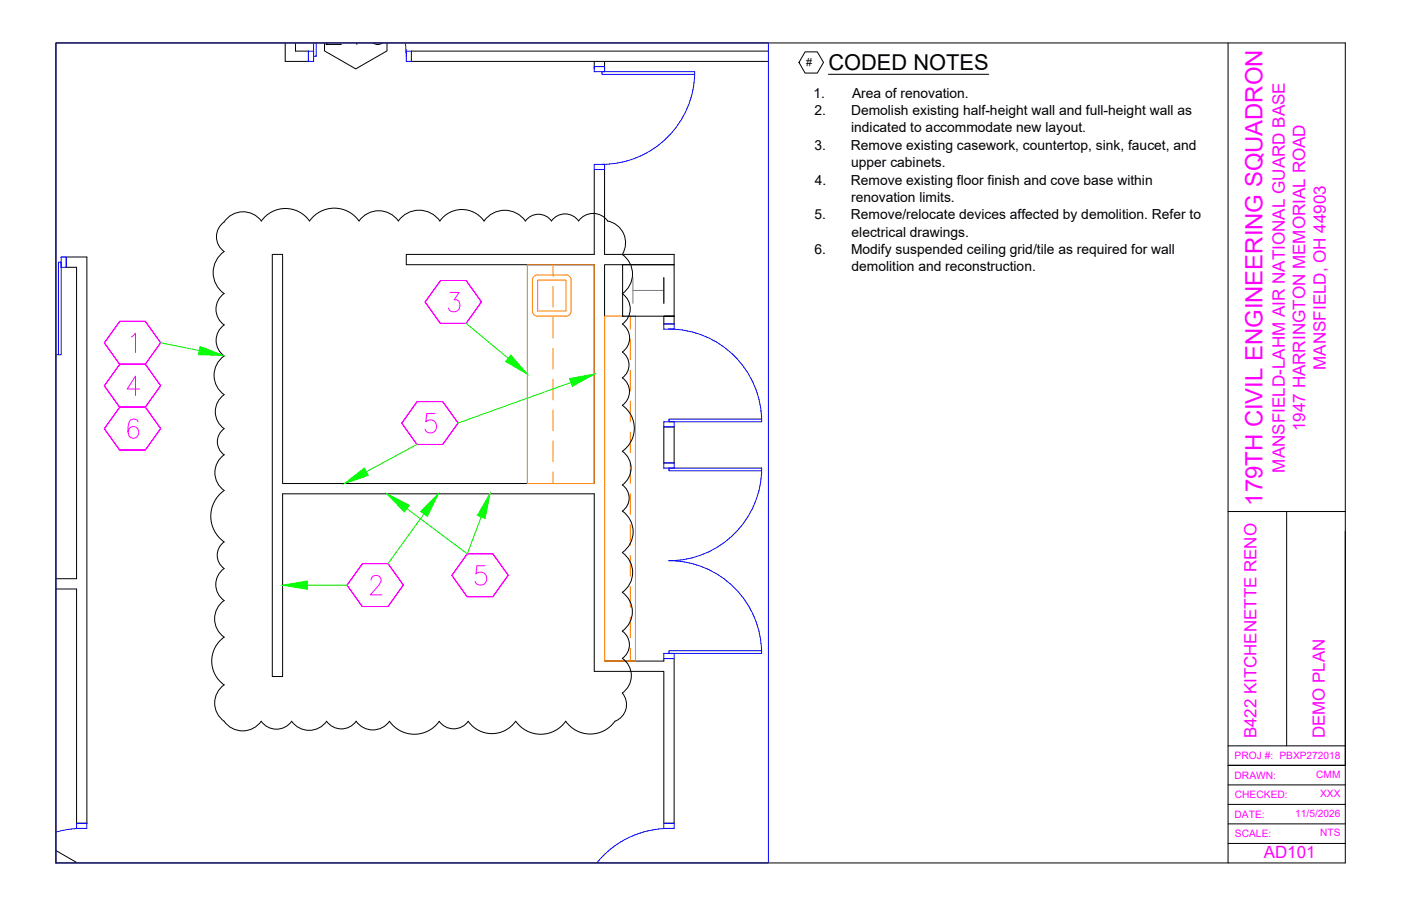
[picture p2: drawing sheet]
<svg xmlns="http://www.w3.org/2000/svg" width="432mm" height="279mm" viewBox="0 0 432 279" stroke-linecap="round" stroke-linejoin="round" font-family="sans-serif">
<!-- layer: B-STRUCTURAL COLUMNS -->
<path d="M195.1 85.6v7.9M195.1 89.6h9.5M204.6 85.6v7.9" fill="none" stroke="#808080" stroke-width=".31"/>
<!-- layer: B-INTERIOR WALLS -->
<path d="M87.9 13.3v5.6h7.2v-3.1h-4v-2.5M183.2 18.9v2.3M186.3 18.9v2.3M236.8 15.8h-110v3.1h110M183.2 20.5h3.1M83.9 78.5h3.2v70.6h96.1v-67.5h-58v-3.1h58v-26.2h3.1v26.2h21.5v3.1h-21.5v122.3h18.3v-.8h3.2v50.8h-3.2v-46.9h-21.4v-54.7h-96.1v56.3h-3.2zM191.9 81.6h15.9v15.9h-15.9zM204.6 97.5h3.2v2.4h-3.2zM204.6 85.6v7.9M204.6 97.5h3.2M204.6 131.6h3.2v11.2h-3.2zM17.3 178.5h6.3v-96.1h-3.2v-3.1h6.4v174.6h-3.2v-72.3h-6.3" fill="none" stroke="#000" stroke-width=".31"/>
<!-- layer: B-INTERIOR DOOR UNITS -->
<g fill="none" stroke="#00f" stroke-width=".31">
<path d="M95.1 15.8h1.5v3.1h-1.5zM96.6 13.3v4h.9v-4M124.9 13.3l.3 4M125.2 15.8h1.6v3.1h-1.6zM183.2 20.5h3.1v1.6h-3.1zM214.1 22.9h-28.6v-.8h28.6a28.6 28.6 0 0 1-28.6 28.6M183.2 50.7h3.1v1.6h-3.1zM18.8 79.3h1.6v3.1h-1.6zM204.6 99.9h3.2v1.6h-3.2zM17.3 109.4h1.5v-28.6h-.8v28.6M206.2 101.5a28.6 28.6 0 0 1 28.6 28.6h-28.6v-.9h28.5M204.6 130.1h3.2v1.5h-3.2z"/>
<path d="M204.6 142.8h3.2v1.5h-3.2zM234.7 145.2h-28.5v-.9h28.6a28.6 28.6 0 0 1-28.6 28.6M206.2 172.9a28.6 28.6 0 0 1 28.5 28.6h-28.5v-.8h28.5M204.6 201.5h3.2v1.6h-3.2zM23.6 253.9h3.2v1.6h-3.2zM25.2 255.5l-4.6 .4-3.3 .7M204.6 253.9h3.2v1.6h-3.2zM206.2 255.5a28.6 28.6 0 0 0-22.2 10.6"/>
</g>
<!-- layer: B-INTERIOR FURNISHINGS -->
<g fill="none" stroke="#ff7f00" stroke-width=".31">
<path d="M162.5 81.6h20.7v67.5h-20.7zM165.7 84.8a1.6 1.6 0 0 0-1.6 1.6v9.5a1.56 1.56 0 0 0 1.6 1.6h8.7a1.6 1.6 0 0 0 1.6-1.6v-9.5a1.6 1.6 0 0 0-1.6-1.6M165.7 86.4h8.7v9.5h-8.7zM165.7 84.8h8.7M170.5 81.6v3.6M170.5 88.4v6.3M170.5 97.9v6.4M186.3 97.5h9.6v106.4h-9.6zM194.3 97.5v4M170.5 107.4v6.4M170.5 117v6.3M194.3 104.7v6.3"/>
<path d="M194.3 114.2v6.3M170.5 126.5v6.3M170.5 136v6.4M194.3 123.7v6.4M194.3 133.2v6.4M170.5 145.5v3.6M194.3 142.8v6.3M194.3 152.3v6.3M194.3 161.8v6.4M194.3 171.3v6.4M194.3 180.9v6.3M194.3 190.4v6.3"/>
<path d="M194.3 199.9v4"/>
</g>
<!-- layer: B-INTERIOR FLOOR IDENTIFICATIONS -->
<path d="M100 13.3v2.4l9.6 5.5 9.7-5.5v-2.4M17.3 262.3l6.2 3.6v.2" fill="none" stroke="#000" stroke-width=".31"/>
<!-- layer: A-ANNO-NEW-A101 -->
<g fill="none" stroke="#000" stroke-width=".31">
<path d="M69.1 77.6a7.9 7.9 0 0 0 0 12.9M110.6 68.2a9.3 9.3 0 0 0-15.2 0 9.1 9.1 0 0 0-14.9 0 7 7 0 0 0-11.4 .2 5.6 5.6 0 0 0 0 9.2M110.7 68.2a7.4 7.4 0 0 1 12.1 0M122.8 68.2a7.8 7.8 0 0 1 12.8 0M135.6 68.2a8.3 8.3 0 0 1 13.6 0 7.8 7.8 0 0 1 12.7 0 4.9 4.9 0 0 1 8.1 0M170 68.1a5.1 5.1 0 0 1 8.3 0M178.3 68.2a5.5 5.5 0 0 1 9 0 6.9 6.9 0 0 1 4.5 10.3M191.8 78.5a7.4 7.4 0 0 1 0 12.1 5.7 5.7 0 0 1 0 9.3 5.3 5.3 0 0 1 0 8.7 4.9 4.9 0 0 1 0 7.9 5.2 5.2 0 0 1 0 8.5 8.6 8.6 0 0 1 0 14.2 6.3 6.3 0 0 1 0 10.4 4.9 4.9 0 0 1 0 8 7.8 7.8 0 0 1 0 12.8M69.1 90.5a5.9 5.9 0 0 0 0 9.7M69.1 100.2a5.8 5.8 0 0 0 0 9.6 7.3 7.3 0 0 0 0 11.9 6.4 6.4 0 0 0 0 10.5 4.9 4.9 0 0 0 0 8.1 6.8 6.8 0 0 0 0 11 9.7 9.7 0 0 0 0 15.8 5 5 0 0 0 0 8.2M69.1 175.3a6 6 0 0 0 0 9.9M191.8 170.4a7.5 7.5 0 0 1 0 12.3 7.3 7.3 0 0 1 0 11.9 5.1 5.1 0 0 1 0 8.4 6.5 6.5 0 0 1 0 10.7"/>
<path d="M69.1 185.2a6.9 6.9 0 0 0 0 11.3 9 9 0 0 0 0 14.7 6.8 6.8 0 0 0 0 11.2 7 7 0 0 0 11.4 0 5.7 5.7 0 0 0 9.4 0 6.6 6.6 0 0 0 10.8 0 5.6 5.6 0 0 0 9.1 0M191.8 213.7a5.5 5.5 0 0 1-2.3 8.7 9.3 9.3 0 0 1-15.1 0 9.4 9.4 0 0 1-15.5 0M109.8 222.4a6.3 6.3 0 0 0 10.2 0 9.4 9.4 0 0 0 15.4 0 5.4 5.4 0 0 0 8.9 0 8.9 8.9 0 0 0 14.6 0"/>
</g>
<!-- layer: 46 -->
<g fill="none" stroke="#f0f" stroke-width=".31">
<path d="M36.9 99.1h7.9l4.7 6.6-4.7 6.6h-7.9l-4.7-6.6 4.7-6.6h7.9l4.7 6.6-4.7 6.6h-7.9l-4.7-6.6zM135.8 86.5h7.9l4.7 6.6-4.7 6.6h-8l-4.7-6.6 4.8-6.6h7.9l4.7 6.6-4.7 6.6h-8l-4.7-6.6zM138.7 90.2h2.8l-1.5 2.2h.7a1.92 1.92 0 0 1 .6 3.1 1.92 1.92 0 0 1-3.1-.5M36.9 112.3h7.9l4.7 6.6-4.7 6.7h-7.9l-4.7-6.6 4.7-6.7h7.9l4.7 6.6-4.7 6.7h-7.9l-4.7-6.6zM40.5 103.9l1.3-1.1v5.9M43 120h-3.8l2.6-4v6M36.9 125.6h7.9l4.7 6.6-4.7 6.6h-7.9l-4.7-6.6 4.7-6.6h7.9l4.7 6.6-4.7 6.6h-7.9l-4.7-6.6zM42.5 130.1a1.52 1.52 0 0 0-2.3-.6 5.9 5.9 0 0 0-.5 4.8 1.77 1.77 0 0 0 3-.2 1.77 1.77 0 0 0-1.5-2.6 1.69 1.69 0 0 0-1.7 1.7M128.6 123.8h7.8l4.8 6.7-4.8 6.6h-7.9l-4.7-6.6 4.8-6.7h7.8l4.8 6.7-4.8 6.6h-7.9l-4.7-6.6zM134 127.5h-2.5l-.2 2.6a1.96 1.96 0 0 1 2.7 0 1.96 1.96 0 0 1 0 2.8 1.96 1.96 0 0 1-2.7 0l-.3-.6M111.7 173.8h7.9l4.7 6.6-4.7 6.6h-7.9l-4.7-6.5 4.7-6.7h7.9l4.7 6.6-4.7 6.6h-7.9l-4.7-6.5zM114.4 178.9a1.47 1.47 0 0 1 1-1.4h1a1.49 1.49 0 0 1 .8 2.3l-3.1 3.6h3.6"/>
<path d="M144 170.8h7.9l4.7 6.6-4.7 6.6h-7.9l-4.7-6.6 4.7-6.6h7.9l4.7 6.6-4.7 6.6h-7.9l-4.7-6.6zM149.5 174.5h-2.5l-.3 2.5a1.96 1.96 0 0 1 2.8 0 1.96 1.96 0 0 1 0 2.8 1.96 1.96 0 0 1-2.8 0l-.3-.5"/>
</g>
<!-- layer: A-ANNO-NEW-A101 -->
<g fill="#0f0" stroke="#0f0" stroke-width=".31">
<path d="M61.7 106.9l7.2 2.7-7.7-.2z"/>
<path d="M87.1 180.5l7.6-1.3v2.5z"/>
<path d="M129.6 157.7l5.5-5.4-3.4 6.9z"/>
<path d="M157.5 109.5l5 5.9-6.6-3.9z"/>
<path d="M175.6 116.7l7.6-1.3-6.8 3.7z"/>
<path d="M106.2 149.1l6.1-4.7 1.2 2.2z"/>
<path d="M119.3 152.3l6.8 3.5-1.5 2.1z"/>
<path d="M151 152.3l-1.5 7.6-2.4-.9z"/>
</g>
<path d="M143.7 99.7l13 10.8M49.5 105.7l11.9 2.4M176 118l-34.8 12.5M128.5 137.1l-15.6 8.4M125.4 156.8l18.6 14 4.3-11.4M130.7 158.5l-11.1 15.3M94.7 180.5h12.3" fill="none" stroke="#0f0" stroke-width=".31"/>
<!-- layer: Viewport -->
<path d="M17.2 13.2h219.6v252.9h-219.6z" fill="none" stroke="#00f" stroke-width=".31"/>
<!-- layer: 0G-TTBL -->
<path d="M17.2 13.2h397.4v252.9h-397.4zM378.5 13.2v252.9M378.5 157.7h36.1M396.6 157.7v72.3M414.6 163.8v72.2h-36.1h36.1M378.5 230h36.1M378.5 254.1h36.1M378.5 248.1h36.1M378.5 242.1h36.1M378.5 260.1h36.1" fill="none" stroke="#000" stroke-width=".31"/>
<!-- layer: Text Paper -->
<path d="M248.1 16h3.8l1.9 3.3-1.9 3.2h-3.8l-1.8-3.2zM255.3 22.9h49.4" fill="none" stroke="#000" stroke-width=".31"/>
<text font-size="7.4" fill="#f0f" x="389.1" y="155.9" transform="rotate(-90 389.1 155.9)">179TH CIVIL ENGINEERING SQUADRON</text>
<text font-size="6.7" x="255.3" y="21.5">CODED NOTES</text>
<g font-size="5.3" fill="#f0f">
<text x="408.6" y="114.1" transform="rotate(-90 408.6 114.1)">MANSFIELD, OH 44903</text>
<text x="402.3" y="133" transform="rotate(-90 402.3 133)">1947 HARRINGTON MEMORIAL ROAD</text>
<text x="396" y="145.7" transform="rotate(-90 396 145.7)">MANSFIELD-LAHM AIR NATIONAL GUARD BASE</text>
</g>
<g font-size="5.2" fill="#f0f">
<text x="387.2" y="227.7" transform="rotate(-90 387.2 227.7)">B422 KITCHENETTE RENO</text>
<text x="408.3" y="227.7" transform="rotate(-90 408.3 227.7)">DEMO PLAN</text>
<text x="389.5" y="264.5">AD101</text>
</g>
<g font-size="4.3">
<text x="250.7" y="30.1">1.</text>
<text x="251.1" y="35.5">2.</text>
<text x="262.3" y="35.5">Demolish existing half-height wall and full-height wall as</text>
<text x="262.6" y="30.1">Area of renovation.</text>
<text x="262.3" y="40.8">indicated to accommodate new layout.</text>
<text x="251" y="46.2">3.</text>
<text x="262.3" y="46.2">Remove existing casework, countertop, sink, faucet, and</text>
<text x="262.3" y="51.5">upper cabinets.</text>
<text x="251.1" y="56.9">4.</text>
<text x="262.3" y="56.9">Remove existing floor finish and cove base within</text>
<text x="262.3" y="62.2">renovation limits.</text>
<text x="251" y="67.6">5.</text>
<text x="262.3" y="67.6">Remove/relocate devices affected by demolition. Refer to</text>
<text x="262.5" y="73">electrical drawings.</text>
<text x="251" y="78.4">6.</text>
<text x="262.3" y="78.4">Modify suspended ceiling grid/tile as required for wall</text>
<text x="262.5" y="83.7">demolition and reconstruction.</text>
</g>
<text font-size="3.4" x="248.5" y="20.3">#</text>
<g font-size="3.2" fill="#f0f">
<text x="380.5" y="234.1">PROJ #: PBXP272018</text>
<text x="380.5" y="240.2">DRAWN:</text>
<text x="380.6" y="246.2">CHECKED:</text>
<text x="380.5" y="252.2">DATE:</text>
<text x="380.6" y="258.2">SCALE:</text>
</g>
<text font-size="3.1" x="99.5" y="14.8">210</text>
<g font-size="3.1" fill="#f0f">
<text x="405.7" y="239.9">CMM</text>
<text x="406.9" y="245.9">XXX</text>
<text x="399.2" y="251.9">11/5/2026</text>
<text x="406.9" y="257.8">NTS</text>
</g>
</svg>
